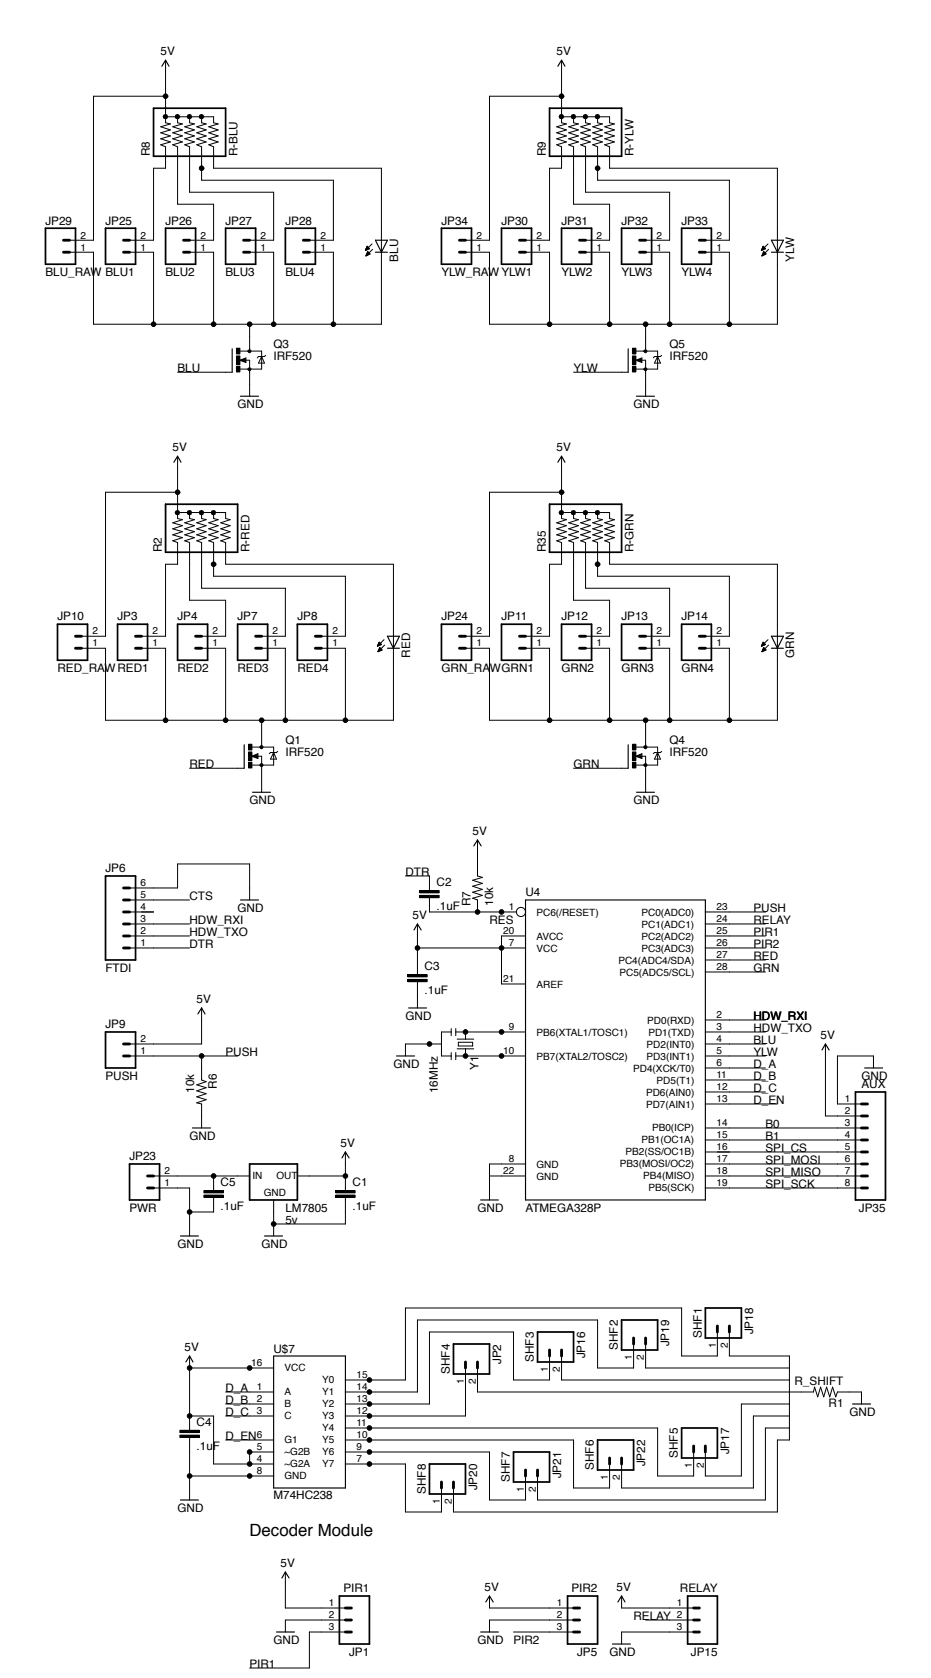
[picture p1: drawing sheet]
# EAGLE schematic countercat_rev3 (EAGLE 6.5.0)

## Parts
BLU  LED3MM  [LED3MM]
C1  .1uF  CAPPTH2  [CAP-PTH-SMALL2]
C2  .1uF  CAPPTH2  [CAP-PTH-SMALL2]
C3  .1uF  CAPPTH2  [CAP-PTH-SMALL2]
C4  .1uF  CAPPTH2  [CAP-PTH-SMALL2]
C5  .1uF  CAPPTH2  [CAP-PTH-SMALL2]
GRN  LED3MM  [LED3MM]
JP1  PIR1  M03POLAR  [MOLEX-1X3]
JP2  SHF4  M02POLAR  [MOLEX-1X2]
JP3  RED1  M02POLAR  [MOLEX-1X2]
JP4  RED2  M02POLAR  [MOLEX-1X2]
JP5  PIR2  M03POLAR  [MOLEX-1X3]
JP6  FTDI  M06LOCK  [1X06_LOCK]
JP7  RED3  M02POLAR  [MOLEX-1X2]
JP8  RED4  M02POLAR  [MOLEX-1X2]
JP9  PUSH  M02POLAR  [MOLEX-1X2]
JP10  RED_RAW  M02POLAR  [MOLEX-1X2]
JP11  GRN1  M02POLAR  [MOLEX-1X2]
JP12  GRN2  M02POLAR  [MOLEX-1X2]
JP13  GRN3  M02POLAR  [MOLEX-1X2]
JP14  GRN4  M02POLAR  [MOLEX-1X2]
JP15  RELAY  M03POLAR  [MOLEX-1X3]
JP16  SHF3  M02POLAR  [MOLEX-1X2]
JP17  SHF5  M02POLAR  [MOLEX-1X2]
JP18  SHF1  M02POLAR  [MOLEX-1X2]
JP19  SHF2  M02POLAR  [MOLEX-1X2]
JP20  SHF8  M02POLAR  [MOLEX-1X2]
JP21  SHF7  M02POLAR  [MOLEX-1X2]
JP22  SHF6  M02POLAR  [MOLEX-1X2]
JP23  PWR  M02POLAR  [MOLEX-1X2]
JP24  GRN_RAW  M02POLAR  [MOLEX-1X2]
JP25  BLU1  M02POLAR  [MOLEX-1X2]
JP26  BLU2  M02POLAR  [MOLEX-1X2]
JP27  BLU3  M02POLAR  [MOLEX-1X2]
JP28  BLU4  M02POLAR  [MOLEX-1X2]
JP29  BLU_RAW  M02POLAR  [MOLEX-1X2]
JP30  YLW1  M02POLAR  [MOLEX-1X2]
JP31  YLW2  M02POLAR  [MOLEX-1X2]
JP32  YLW3  M02POLAR  [MOLEX-1X2]
JP33  YLW4  M02POLAR  [MOLEX-1X2]
JP34  YLW_RAW  M02POLAR  [MOLEX-1X2]
JP35  AUX  M08LOCK  [1X08_LOCK]
LM7805  5v  V_REG_78XXSINK  [TO220-IGO]
Q1  IRF520  [TO220BV]
Q3  IRF520  [TO220BV]
Q4  IRF520  [TO220BV]
Q5  IRF520  [TO220BV]
R1  R_SHIFT  RESISTORPTH-1/4W  [AXIAL-0.4]
R2  R-RED  RPACK-BUSSED-5-SIP-PTH-5  [RPACK-SIP-PTH-5]
R6  10k  RESISTORPTH-1/4W  [AXIAL-0.4]
R7  10k  RESISTORPTH-1/4W  [AXIAL-0.4]
R8  R-BLU  RPACK-BUSSED-5-SIP-PTH-5  [RPACK-SIP-PTH-5]
R9  R-YLW  RPACK-BUSSED-5-SIP-PTH-5  [RPACK-SIP-PTH-5]
R35  R-GRN  RPACK-BUSSED-5-SIP-PTH-5  [RPACK-SIP-PTH-5]
RED  LED3MM  [LED3MM]
U4  ATMEGA328P  ATMEGA328P_PDIP  [DIL28-3]
U$7  M74HC238  [DIL16]
Y1  16MHz  RESONATORPTH  [RESONATOR-PTH]
YLW  LED3MM  [LED3MM]

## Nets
5V: C1.1 C4.1 JP1.1 JP5.1 JP9.2 JP10.2 JP15.1 JP24.2 JP29.2 JP34.2 JP35.2 LM7805.OUT R2.P$1 R7.P$2 R8.P$1 R9.P$1 R35.P$1 U$7.4(~G2A) U$7.5(~G2B) U$7.16(VCC)
B0: JP35.3 U4.14(PB0(ICP))
B1: JP35.4 U4.15(PB1(OC1A))
BLU: Q3.G U4.4(PD2(INT0))
CTS: JP6.5
D_A: U4.6(PD4(XCK/T0)) U$7.1(A)
D_B: U4.11(PD5(T1)) U$7.2(B)
D_C: U4.12(PD6(AIN0)) U$7.3(C)
D_EN: U4.13(PD7(AIN1)) U$7.6(G1)
DTR: C2.1 JP6.1
GND: C1.2 C3.2 C4.2 C5.2 JP1.2 JP5.2 JP6.6 JP15.3 JP23.1 JP35.1 LM7805.GND Q1.S Q3.S Q4.S Q5.S R1.P$1 R6.P$2 U4.8(GND) U4.22(GND) U$7.8(GND) Y1.2
GRN: Q4.G U4.28(PC5(ADC5/SCL))
HDW_RXI: JP6.3 U4.2(PD0(RXD))
HDW_TXO: JP6.2 U4.3(PD1(TXD))
N$1: JP17.1 U$7.11(Y4)
N$2: JP3.1 JP4.1 JP7.1 JP8.1 JP10.1 Q1.D RED.K(C)
N$3: U4.9(PB6(XTAL1/TOSC1)) Y1.1
N$4: GRN.K(C) JP11.1 JP12.1 JP13.1 JP14.1 JP24.1 Q4.D
N$5: JP11.2 R35.P$2
N$7: U4.10(PB7(XTAL2/TOSC2)) Y1.3
N$8: C3.1 U4.7(VCC) U4.20(AVCC) U4.21(AREF) ; supply symbol labelled 5V
N$12: JP4.2 R2.P$3
N$13: JP12.2 R35.P$3
N$15: JP13.2 R35.P$4
N$16: JP14.2 R35.P$5
N$18: JP7.2 R2.P$4
N$19: JP8.2 R2.P$5
N$21: R2.P$6 RED.A
N$22: JP3.2 R2.P$2
N$25: JP2.2 JP16.2 JP17.2 JP18.2 JP19.2 JP20.2 JP21.2 JP22.2 R1.P$2
N$26: JP18.1 U$7.15(Y0)
N$27: JP19.1 U$7.14(Y1)
N$28: JP16.1 U$7.13(Y2)
N$29: JP2.1 U$7.12(Y3)
N$30: JP21.1 U$7.9(Y6)
N$31: JP22.1 U$7.10(Y5)
N$32: JP20.1 U$7.7(Y7)
N$33: JP6.4
N$34: BLU.K(C) JP25.1 JP26.1 JP27.1 JP28.1 JP29.1 Q3.D
N$35: JP26.2 R8.P$3
N$36: JP27.2 R8.P$4
N$37: JP28.2 R8.P$5
N$38: BLU.A R8.P$6
N$39: JP25.2 R8.P$2
N$40: JP30.1 JP31.1 JP32.1 JP33.1 JP34.1 Q5.D YLW.K(C)
N$41: JP31.2 R9.P$3
N$42: JP32.2 R9.P$4
N$43: JP33.2 R9.P$5
N$44: R9.P$6 YLW.A
N$45: GRN.A R35.P$6
N$46: JP30.2 R9.P$2
PIR1: JP1.3 U4.25(PC2(ADC2))
PIR2: JP5.3 U4.26(PC3(ADC3))
PUSH: JP9.1 R6.P$1 U4.23(PC0(ADC0))
RED: Q1.G U4.27(PC4(ADC4/SDA))
RELAY: JP15.2 U4.24(PC1(ADC1))
RES: C2.2 R7.P$1 U4.1(PC6(/RESET))
SPI_CS: JP35.5 U4.16(PB2(SS/OC1B))
SPI_MISO: JP35.7 U4.18(PB4(MISO))
SPI_MOSI: JP35.6 U4.17(PB3(MOSI/OC2))
SPI_SCK: JP35.8 U4.19(PB5(SCK))
VB: C5.1 JP23.2 LM7805.IN
YLW: Q5.G U4.5(PD3(INT1))

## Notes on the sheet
- Decoder Module

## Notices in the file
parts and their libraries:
SparkFun-DigitalIC: Licensing: CC v3.0 Share-Alike You are welcome to use this library for commercial purposes.
